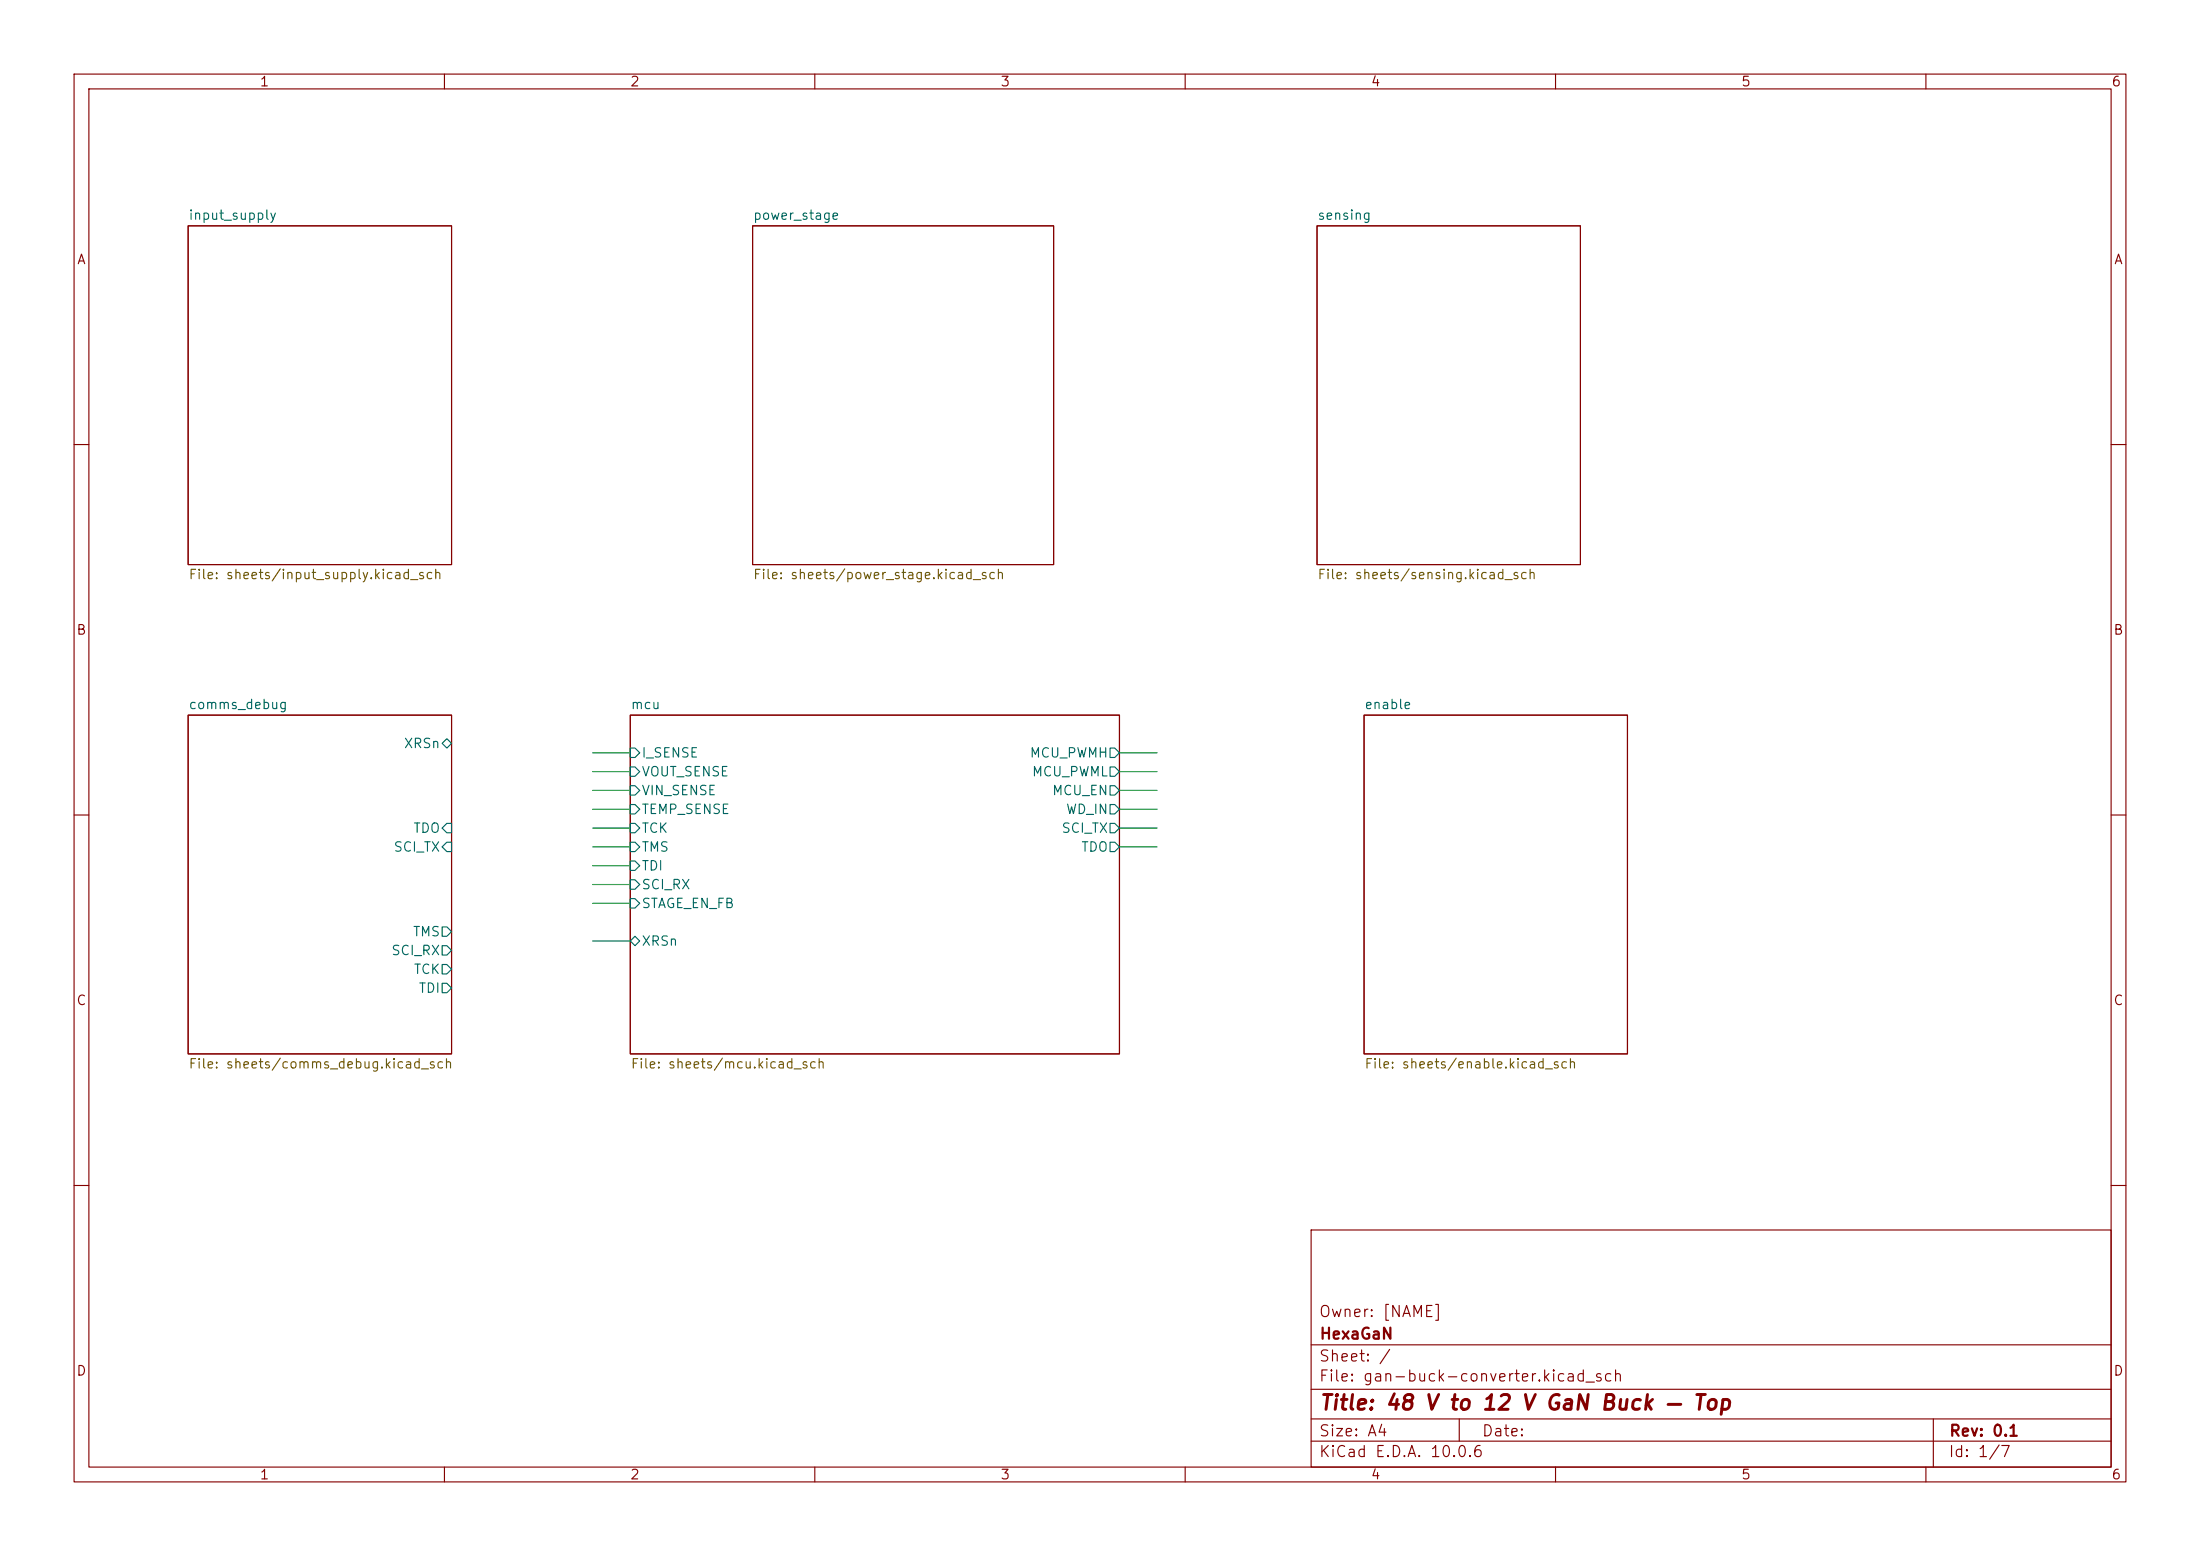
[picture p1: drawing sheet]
(kicad_sch
 (version 20260306)
 (generator "eeschema")
 (generator_version "10.0")
 (paper "A4")
 (title_block
  (title "48 V to 12 V GaN Buck — Top")
  (rev "0.1")
  (company "HexaGaN")
  (comment 1 "Owner: [NAME]"))
 (lib_symbols)
 (wire
  (pts (xy 151.13 106.68) (xy 156.21 106.68))
  (stroke (width 0) (type default)))
 (wire
  (pts (xy 85.09 109.22) (xy 80.01 109.22))
  (stroke (width 0) (type default)))
 (wire
  (pts (xy 85.09 106.68) (xy 80.01 106.68))
  (stroke (width 0) (type default)))
 (wire
  (pts (xy 85.09 119.38) (xy 80.01 119.38))
  (stroke (width 0) (type default)))
 (wire
  (pts (xy 151.13 101.6) (xy 156.21 101.6))
  (stroke (width 0) (type default)))
 (wire
  (pts (xy 85.09 114.3) (xy 80.01 114.3))
  (stroke (width 0) (type default)))
 (wire
  (pts (xy 85.09 127) (xy 80.01 127))
  (stroke (width 0) (type default)))
 (wire
  (pts (xy 85.09 121.92) (xy 80.01 121.92))
  (stroke (width 0) (type default)))
 (wire
  (pts (xy 151.13 114.3) (xy 156.21 114.3))
  (stroke (width 0) (type default)))
 (wire
  (pts (xy 151.13 104.14) (xy 156.21 104.14))
  (stroke (width 0) (type default)))
 (wire
  (pts (xy 85.09 111.76) (xy 80.01 111.76))
  (stroke (width 0) (type default)))
 (wire
  (pts (xy 85.09 116.84) (xy 80.01 116.84))
  (stroke (width 0) (type default)))
 (wire
  (pts (xy 151.13 111.76) (xy 156.21 111.76))
  (stroke (width 0) (type default)))
 (wire
  (pts (xy 85.09 101.6) (xy 80.01 101.6))
  (stroke (width 0) (type default)))
 (wire
  (pts (xy 85.09 104.14) (xy 80.01 104.14))
  (stroke (width 0) (type default)))
 (wire
  (pts (xy 151.13 109.22) (xy 156.21 109.22))
  (stroke (width 0) (type default)))
 (sheet
  (at 101.6 30.48)
  (size 40.64 45.72)
  (exclude_from_sim no)
  (in_bom yes)
  (on_board yes)
  (dnp no)
  (fields_autoplaced yes)
  (stroke (width 0.1524) (type solid))
  (fill (color 0 0 0 0))
  (property "Sheetname" "power_stage" (at 101.6 29.7684 0) (show_name no) (do_not_autoplace no) (effects (font (size 1.27 1.27)) (justify left bottom)))
  (property "Sheetfile" "sheets/power_stage.kicad_sch" (at 101.6 76.7844 0) (show_name no) (do_not_autoplace no) (effects (font (size 1.27 1.27)) (justify left top))))
 (sheet
  (at 85.09 96.52)
  (size 66.04 45.72)
  (exclude_from_sim no)
  (in_bom yes)
  (on_board yes)
  (dnp no)
  (fields_autoplaced yes)
  (stroke (width 0.1524) (type solid))
  (fill (color 0 0 0 0))
  (property "Sheetname" "mcu" (at 85.09 95.8084 0) (show_name no) (do_not_autoplace no) (effects (font (size 1.27 1.27)) (justify left bottom)))
  (property "Sheetfile" "sheets/mcu.kicad_sch" (at 85.09 142.824 0) (show_name no) (do_not_autoplace no) (effects (font (size 1.27 1.27)) (justify left top)))
  (pin "MCU_PWMH" output (at 151.13 101.6 0) (effects (font (size 1.27 1.27)) (justify right)))
  (pin "I_SENSE" input (at 85.09 101.6 180) (effects (font (size 1.27 1.27)) (justify left)))
  (pin "VOUT_SENSE" input (at 85.09 104.14 180) (effects (font (size 1.27 1.27)) (justify left)))
  (pin "VIN_SENSE" input (at 85.09 106.68 180) (effects (font (size 1.27 1.27)) (justify left)))
  (pin "TEMP_SENSE" input (at 85.09 109.22 180) (effects (font (size 1.27 1.27)) (justify left)))
  (pin "TCK" input (at 85.09 111.76 180) (effects (font (size 1.27 1.27)) (justify left)))
  (pin "TMS" input (at 85.09 114.3 180) (effects (font (size 1.27 1.27)) (justify left)))
  (pin "TDI" input (at 85.09 116.84 180) (effects (font (size 1.27 1.27)) (justify left)))
  (pin "SCI_RX" input (at 85.09 119.38 180) (effects (font (size 1.27 1.27)) (justify left)))
  (pin "STAGE_EN_FB" input (at 85.09 121.92 180) (effects (font (size 1.27 1.27)) (justify left)))
  (pin "MCU_PWML" output (at 151.13 104.14 0) (effects (font (size 1.27 1.27)) (justify right)))
  (pin "MCU_EN" output (at 151.13 106.68 0) (effects (font (size 1.27 1.27)) (justify right)))
  (pin "WD_IN" output (at 151.13 109.22 0) (effects (font (size 1.27 1.27)) (justify right)))
  (pin "SCI_TX" output (at 151.13 111.76 0) (effects (font (size 1.27 1.27)) (justify right)))
  (pin "TDO" output (at 151.13 114.3 0) (effects (font (size 1.27 1.27)) (justify right)))
  (pin "XRSn" bidirectional (at 85.09 127 180) (effects (font (size 1.27 1.27)) (justify left))))
 (sheet
  (at 25.4 30.48)
  (size 35.56 45.72)
  (exclude_from_sim no)
  (in_bom yes)
  (on_board yes)
  (dnp no)
  (fields_autoplaced yes)
  (stroke (width 0.1524) (type solid))
  (fill (color 0 0 0 0))
  (property "Sheetname" "input_supply" (at 25.4 29.7684 0) (show_name no) (do_not_autoplace no) (effects (font (size 1.27 1.27)) (justify left bottom)))
  (property "Sheetfile" "sheets/input_supply.kicad_sch" (at 25.4 76.7844 0) (show_name no) (do_not_autoplace no) (effects (font (size 1.27 1.27)) (justify left top))))
 (sheet
  (at 184.15 96.52)
  (size 35.56 45.72)
  (exclude_from_sim no)
  (in_bom yes)
  (on_board yes)
  (dnp no)
  (fields_autoplaced yes)
  (stroke (width 0.1524) (type solid))
  (fill (color 0 0 0 0))
  (property "Sheetname" "enable" (at 184.15 95.8084 0) (show_name no) (do_not_autoplace no) (effects (font (size 1.27 1.27)) (justify left bottom)))
  (property "Sheetfile" "sheets/enable.kicad_sch" (at 184.15 142.824 0) (show_name no) (do_not_autoplace no) (effects (font (size 1.27 1.27)) (justify left top))))
 (sheet
  (at 25.4 96.52)
  (size 35.56 45.72)
  (exclude_from_sim no)
  (in_bom yes)
  (on_board yes)
  (dnp no)
  (fields_autoplaced yes)
  (stroke (width 0.1524) (type solid))
  (fill (color 0 0 0 0))
  (property "Sheetname" "comms_debug" (at 25.4 95.8084 0) (show_name no) (do_not_autoplace no) (effects (font (size 1.27 1.27)) (justify left bottom)))
  (property "Sheetfile" "sheets/comms_debug.kicad_sch" (at 25.4 142.8244 0) (show_name no) (do_not_autoplace no) (effects (font (size 1.27 1.27)) (justify left top)))
  (pin "TMS" output (at 60.96 125.73 0) (effects (font (size 1.27 1.27)) (justify right)))
  (pin "SCI_RX" output (at 60.96 128.27 0) (effects (font (size 1.27 1.27)) (justify right)))
  (pin "XRSn" bidirectional (at 60.96 100.33 0) (effects (font (size 1.27 1.27)) (justify right)))
  (pin "TDI" output (at 60.96 133.35 0) (effects (font (size 1.27 1.27)) (justify right)))
  (pin "SCI_TX" input (at 60.96 114.3 0) (effects (font (size 1.27 1.27)) (justify right)))
  (pin "TDO" input (at 60.96 111.76 0) (effects (font (size 1.27 1.27)) (justify right)))
  (pin "TCK" output (at 60.96 130.81 0) (effects (font (size 1.27 1.27)) (justify right))))
 (sheet
  (at 177.8 30.48)
  (size 35.56 45.72)
  (exclude_from_sim no)
  (in_bom yes)
  (on_board yes)
  (dnp no)
  (fields_autoplaced yes)
  (stroke (width 0.1524) (type solid))
  (fill (color 0 0 0 0))
  (property "Sheetname" "sensing" (at 177.8 29.7684 0) (show_name no) (do_not_autoplace no) (effects (font (size 1.27 1.27)) (justify left bottom)))
  (property "Sheetfile" "sheets/sensing.kicad_sch" (at 177.8 76.7844 0) (show_name no) (do_not_autoplace no) (effects (font (size 1.27 1.27)) (justify left top))))
 (sheet_instances
  (path ""
   (page "1")))
 (embedded_fonts no))
